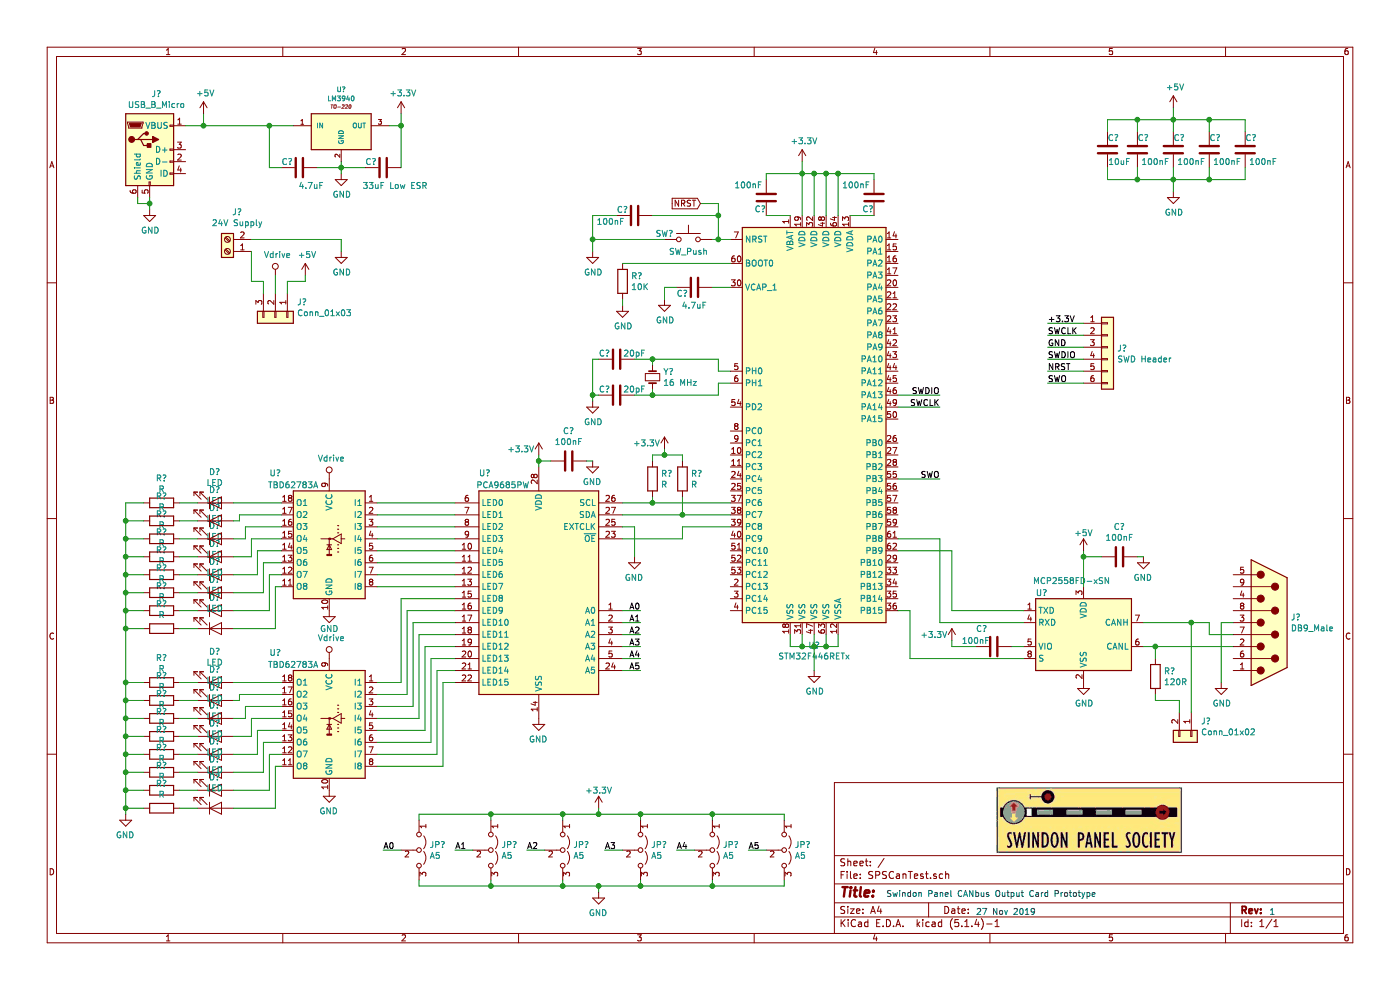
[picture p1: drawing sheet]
EESchema Schematic File Version 4
EELAYER 30 0
EELAYER END
$Descr A4 11693 8268
encoding utf-8
Sheet 1 1
Title ""
Date ""
Rev ""
Comp ""
Comment1 ""
Comment2 ""
Comment3 ""
Comment4 ""
$EndDescr
$Comp
L MCU_ST_STM32F4:STM32F446RETx U?
U 1 1
P 6800 3500
F 0 "U?" H 6800 1611 50  0000 C CNN
F 1 "STM32F446RETx" H 6800 1520 50  0000 C CNN
F 2 "Package_QFP:LQFP-64_10x10mm_P0.5mm" H 6200 1800 50  0001 R CNN
F 3 "http://www.st.com/st-web-ui/static/active/en/resource/technical/document/datasheet/DM00141306.pdf" H 6800 3500 50  0001 C CNN
	1    6800 3500
	1    0    0    -1  
$EndComp
$Comp
L power:GND #PWR?
U 1 1
P 4500 6000
F 0 "#PWR?" H 4500 5750 50  0001 C CNN
F 1 "GND" H 4505 5827 50  0000 C CNN
F 2 "" H 4500 6000 50  0001 C CNN
F 3 "" H 4500 6000 50  0001 C CNN
	1    4500 6000
	-1   0    0    -1  
$EndComp
$Comp
L power:GND #PWR?
U 1 1
P 6800 5600
F 0 "#PWR?" H 6800 5350 50  0001 C CNN
F 1 "GND" H 6805 5427 50  0000 C CNN
F 2 "" H 6800 5600 50  0001 C CNN
F 3 "" H 6800 5600 50  0001 C CNN
	1    6800 5600
	1    0    0    -1  
$EndComp
Wire Wire Line
	7000 5300 7000 5400
Wire Wire Line
	7000 5400 6900 5400
Wire Wire Line
	6600 5300 6600 5400
Wire Wire Line
	6700 5300 6700 5400
Connection ~ 6700 5400
Wire Wire Line
	6700 5400 6600 5400
Wire Wire Line
	6800 5300 6800 5400
Connection ~ 6800 5400
Wire Wire Line
	6800 5400 6700 5400
Wire Wire Line
	6900 5300 6900 5400
Connection ~ 6900 5400
Wire Wire Line
	6900 5400 6800 5400
Wire Wire Line
	6800 5400 6800 5600
Wire Wire Line
	4500 3900 4500 3850
$Comp
L power:GND #PWR?
U 1 1
P 9050 5700
F 0 "#PWR?" H 9050 5450 50  0001 C CNN
F 1 "GND" H 9055 5527 50  0000 C CNN
F 2 "" H 9050 5700 50  0001 C CNN
F 3 "" H 9050 5700 50  0001 C CNN
	1    9050 5700
	1    0    0    -1  
$EndComp
$Comp
L Device:LED D?
U 1 1
P 1800 4200
F 0 "D?" H 1793 3945 50  0000 C CNN
F 1 "LED" H 1793 4036 50  0000 C CNN
F 2 "" H 1800 4200 50  0001 C CNN
F 3 "~" H 1800 4200 50  0001 C CNN
	1    1800 4200
	1    0    0    1   
$EndComp
$Comp
L Driver_LED:PCA9685PW U?
U 1 1
P 4500 4900
F 0 "U?" H 4950 5850 50  0000 C CNN
F 1 "PCA9685PW" H 4800 5750 50  0000 C CNN
F 2 "Package_SO:TSSOP-28_4.4x9.7mm_P0.65mm" H 4525 3925 50  0001 L CNN
F 3 "http://www.nxp.com/documents/data_sheet/PCA9685.pdf" H 4100 5600 50  0001 C CNN
	1    4500 4900
	-1   0    0    -1  
$EndComp
$Comp
L Transistor_Array:TBD62783A U?
U 1 1
P 2750 4500
F 0 "U?" H 3200 5050 50  0000 C CNN
F 1 "TBD62783A" H 3050 4950 50  0000 C CNN
F 2 "" H 2750 3950 50  0001 C CNN
F 3 "http://toshiba.semicon-storage.com/info/docget.jsp?did=30523&prodName=TBD62783APG" H 2450 4900 50  0001 C CNN
	1    2750 4500
	-1   0    0    -1  
$EndComp
$Comp
L Transistor_Array:TBD62783A U?
U 1 1
P 2750 6000
F 0 "U?" H 3200 6550 50  0000 C CNN
F 1 "TBD62783A" H 3050 6450 50  0000 C CNN
F 2 "" H 2750 5450 50  0001 C CNN
F 3 "http://toshiba.semicon-storage.com/info/docget.jsp?did=30523&prodName=TBD62783APG" H 2450 6400 50  0001 C CNN
	1    2750 6000
	-1   0    0    -1  
$EndComp
Wire Wire Line
	3800 4200 3150 4200
Wire Wire Line
	3150 4300 3800 4300
Wire Wire Line
	3800 4400 3150 4400
Wire Wire Line
	3150 4500 3800 4500
Wire Wire Line
	3800 4600 3150 4600
Wire Wire Line
	3800 4700 3150 4700
Wire Wire Line
	3150 4800 3800 4800
Wire Wire Line
	3800 4900 3150 4900
Wire Wire Line
	3800 5700 3700 5700
Wire Wire Line
	3700 5700 3700 6400
Wire Wire Line
	3700 6400 3150 6400
Wire Wire Line
	3150 6300 3650 6300
Wire Wire Line
	3650 6300 3650 5600
Wire Wire Line
	3650 5600 3800 5600
Wire Wire Line
	3800 5500 3600 5500
Wire Wire Line
	3600 5500 3600 6200
Wire Wire Line
	3600 6200 3150 6200
Wire Wire Line
	3150 6100 3550 6100
Wire Wire Line
	3550 6100 3550 5400
Wire Wire Line
	3550 5400 3800 5400
Wire Wire Line
	3800 5300 3500 5300
Wire Wire Line
	3500 5300 3500 6000
Wire Wire Line
	3500 6000 3150 6000
Wire Wire Line
	3150 5900 3450 5900
Wire Wire Line
	3450 5900 3450 5200
Wire Wire Line
	3450 5200 3800 5200
Wire Wire Line
	3800 5100 3400 5100
Wire Wire Line
	3400 5100 3400 5800
Wire Wire Line
	3400 5800 3150 5800
Wire Wire Line
	3150 5700 3350 5700
Wire Wire Line
	3350 5700 3350 5000
Wire Wire Line
	3350 5000 3800 5000
$Comp
L Device:R R?
U 1 1
P 1350 4200
F 0 "R?" V 1143 4200 50  0000 C CNN
F 1 "R" V 1234 4200 50  0000 C CNN
F 2 "" V 1280 4200 50  0001 C CNN
F 3 "~" H 1350 4200 50  0001 C CNN
	1    1350 4200
	0    -1   1    0   
$EndComp
Wire Wire Line
	1650 4200 1500 4200
$Comp
L Device:LED D?
U 1 1
P 1800 4350
F 0 "D?" H 1793 4095 50  0000 C CNN
F 1 "LED" H 1793 4186 50  0000 C CNN
F 2 "" H 1800 4350 50  0001 C CNN
F 3 "~" H 1800 4350 50  0001 C CNN
	1    1800 4350
	1    0    0    1   
$EndComp
$Comp
L Device:R R?
U 1 1
P 1350 4350
F 0 "R?" V 1143 4350 50  0000 C CNN
F 1 "R" V 1234 4350 50  0000 C CNN
F 2 "" V 1280 4350 50  0001 C CNN
F 3 "~" H 1350 4350 50  0001 C CNN
	1    1350 4350
	0    -1   1    0   
$EndComp
Wire Wire Line
	1650 4350 1500 4350
$Comp
L Device:LED D?
U 1 1
P 1800 4500
F 0 "D?" H 1793 4245 50  0000 C CNN
F 1 "LED" H 1793 4336 50  0000 C CNN
F 2 "" H 1800 4500 50  0001 C CNN
F 3 "~" H 1800 4500 50  0001 C CNN
	1    1800 4500
	1    0    0    1   
$EndComp
$Comp
L Device:R R?
U 1 1
P 1350 4500
F 0 "R?" V 1143 4500 50  0000 C CNN
F 1 "R" V 1234 4500 50  0000 C CNN
F 2 "" V 1280 4500 50  0001 C CNN
F 3 "~" H 1350 4500 50  0001 C CNN
	1    1350 4500
	0    -1   1    0   
$EndComp
Wire Wire Line
	1650 4500 1500 4500
$Comp
L Device:LED D?
U 1 1
P 1800 4650
F 0 "D?" H 1793 4395 50  0000 C CNN
F 1 "LED" H 1793 4486 50  0000 C CNN
F 2 "" H 1800 4650 50  0001 C CNN
F 3 "~" H 1800 4650 50  0001 C CNN
	1    1800 4650
	1    0    0    1   
$EndComp
$Comp
L Device:R R?
U 1 1
P 1350 4650
F 0 "R?" V 1143 4650 50  0000 C CNN
F 1 "R" V 1234 4650 50  0000 C CNN
F 2 "" V 1280 4650 50  0001 C CNN
F 3 "~" H 1350 4650 50  0001 C CNN
	1    1350 4650
	0    -1   1    0   
$EndComp
Wire Wire Line
	1650 4650 1500 4650
Wire Wire Line
	2350 4200 1950 4200
Wire Wire Line
	1950 4350 2000 4350
Wire Wire Line
	2000 4350 2000 4300
Wire Wire Line
	2000 4300 2350 4300
Wire Wire Line
	2350 4400 2050 4400
Wire Wire Line
	2050 4400 2050 4500
Wire Wire Line
	2050 4500 1950 4500
Wire Wire Line
	1950 4650 2100 4650
Wire Wire Line
	2100 4650 2100 4500
Wire Wire Line
	2100 4500 2350 4500
$Comp
L Device:LED D?
U 1 1
P 1800 4800
F 0 "D?" H 1793 4545 50  0000 C CNN
F 1 "LED" H 1793 4636 50  0000 C CNN
F 2 "" H 1800 4800 50  0001 C CNN
F 3 "~" H 1800 4800 50  0001 C CNN
	1    1800 4800
	1    0    0    1   
$EndComp
$Comp
L Device:R R?
U 1 1
P 1350 4800
F 0 "R?" V 1143 4800 50  0000 C CNN
F 1 "R" V 1234 4800 50  0000 C CNN
F 2 "" V 1280 4800 50  0001 C CNN
F 3 "~" H 1350 4800 50  0001 C CNN
	1    1350 4800
	0    -1   1    0   
$EndComp
Wire Wire Line
	1650 4800 1500 4800
Wire Wire Line
	1950 4800 2150 4800
Wire Wire Line
	2150 4800 2150 4600
Wire Wire Line
	2150 4600 2350 4600
Wire Wire Line
	2350 4700 2200 4700
Wire Wire Line
	2200 4700 2200 4950
Wire Wire Line
	2200 4950 1950 4950
Wire Wire Line
	1650 4950 1500 4950
$Comp
L Device:R R?
U 1 1
P 1350 4950
F 0 "R?" V 1143 4950 50  0000 C CNN
F 1 "R" V 1234 4950 50  0000 C CNN
F 2 "" V 1280 4950 50  0001 C CNN
F 3 "~" H 1350 4950 50  0001 C CNN
	1    1350 4950
	0    -1   1    0   
$EndComp
$Comp
L Device:LED D?
U 1 1
P 1800 4950
F 0 "D?" H 1793 4695 50  0000 C CNN
F 1 "LED" H 1793 4786 50  0000 C CNN
F 2 "" H 1800 4950 50  0001 C CNN
F 3 "~" H 1800 4950 50  0001 C CNN
	1    1800 4950
	1    0    0    1   
$EndComp
Wire Wire Line
	1650 5100 1500 5100
$Comp
L Device:R R?
U 1 1
P 1350 5100
F 0 "R?" V 1143 5100 50  0000 C CNN
F 1 "R" V 1234 5100 50  0000 C CNN
F 2 "" V 1280 5100 50  0001 C CNN
F 3 "~" H 1350 5100 50  0001 C CNN
	1    1350 5100
	0    -1   1    0   
$EndComp
$Comp
L Device:LED D?
U 1 1
P 1800 5100
F 0 "D?" H 1793 4845 50  0000 C CNN
F 1 "LED" H 1793 4936 50  0000 C CNN
F 2 "" H 1800 5100 50  0001 C CNN
F 3 "~" H 1800 5100 50  0001 C CNN
	1    1800 5100
	1    0    0    1   
$EndComp
Wire Wire Line
	1650 5250 1500 5250
$Comp
L Device:R R?
U 1 1
P 1350 5250
F 0 "R?" V 1143 5250 50  0000 C CNN
F 1 "R" V 1234 5250 50  0000 C CNN
F 2 "" V 1280 5250 50  0001 C CNN
F 3 "~" H 1350 5250 50  0001 C CNN
	1    1350 5250
	0    -1   1    0   
$EndComp
$Comp
L Device:LED D?
U 1 1
P 1800 5250
F 0 "D?" H 1793 4995 50  0000 C CNN
F 1 "LED" H 1793 5086 50  0000 C CNN
F 2 "" H 1800 5250 50  0001 C CNN
F 3 "~" H 1800 5250 50  0001 C CNN
	1    1800 5250
	1    0    0    1   
$EndComp
Wire Wire Line
	1950 5100 2250 5100
Wire Wire Line
	2250 5100 2250 4800
Wire Wire Line
	2250 4800 2350 4800
Wire Wire Line
	2350 4900 2300 4900
Wire Wire Line
	2300 4900 2300 5250
Wire Wire Line
	2300 5250 1950 5250
Wire Wire Line
	1200 4200 1050 4200
Wire Wire Line
	1050 4200 1050 4350
Wire Wire Line
	1050 5250 1200 5250
Wire Wire Line
	1200 5100 1050 5100
Connection ~ 1050 5100
Wire Wire Line
	1050 5100 1050 5250
Wire Wire Line
	1200 4950 1050 4950
Connection ~ 1050 4950
Wire Wire Line
	1050 4950 1050 5100
Wire Wire Line
	1200 4800 1050 4800
Connection ~ 1050 4800
Wire Wire Line
	1050 4800 1050 4950
Wire Wire Line
	1200 4650 1050 4650
Connection ~ 1050 4650
Wire Wire Line
	1050 4650 1050 4800
Wire Wire Line
	1200 4500 1050 4500
Connection ~ 1050 4500
Wire Wire Line
	1050 4500 1050 4650
Wire Wire Line
	1200 4350 1050 4350
Connection ~ 1050 4350
Wire Wire Line
	1050 4350 1050 4500
$Comp
L Device:LED D?
U 1 1
P 1800 5700
F 0 "D?" H 1793 5445 50  0000 C CNN
F 1 "LED" H 1793 5536 50  0000 C CNN
F 2 "" H 1800 5700 50  0001 C CNN
F 3 "~" H 1800 5700 50  0001 C CNN
	1    1800 5700
	1    0    0    1   
$EndComp
$Comp
L Device:R R?
U 1 1
P 1350 5700
F 0 "R?" V 1143 5700 50  0000 C CNN
F 1 "R" V 1234 5700 50  0000 C CNN
F 2 "" V 1280 5700 50  0001 C CNN
F 3 "~" H 1350 5700 50  0001 C CNN
	1    1350 5700
	0    -1   1    0   
$EndComp
Wire Wire Line
	1650 5700 1500 5700
$Comp
L Device:LED D?
U 1 1
P 1800 5850
F 0 "D?" H 1793 5595 50  0000 C CNN
F 1 "LED" H 1793 5686 50  0000 C CNN
F 2 "" H 1800 5850 50  0001 C CNN
F 3 "~" H 1800 5850 50  0001 C CNN
	1    1800 5850
	1    0    0    1   
$EndComp
$Comp
L Device:R R?
U 1 1
P 1350 5850
F 0 "R?" V 1143 5850 50  0000 C CNN
F 1 "R" V 1234 5850 50  0000 C CNN
F 2 "" V 1280 5850 50  0001 C CNN
F 3 "~" H 1350 5850 50  0001 C CNN
	1    1350 5850
	0    -1   1    0   
$EndComp
Wire Wire Line
	1650 5850 1500 5850
$Comp
L Device:LED D?
U 1 1
P 1800 6000
F 0 "D?" H 1793 5745 50  0000 C CNN
F 1 "LED" H 1793 5836 50  0000 C CNN
F 2 "" H 1800 6000 50  0001 C CNN
F 3 "~" H 1800 6000 50  0001 C CNN
	1    1800 6000
	1    0    0    1   
$EndComp
$Comp
L Device:R R?
U 1 1
P 1350 6000
F 0 "R?" V 1143 6000 50  0000 C CNN
F 1 "R" V 1234 6000 50  0000 C CNN
F 2 "" V 1280 6000 50  0001 C CNN
F 3 "~" H 1350 6000 50  0001 C CNN
	1    1350 6000
	0    -1   1    0   
$EndComp
Wire Wire Line
	1650 6000 1500 6000
$Comp
L Device:LED D?
U 1 1
P 1800 6150
F 0 "D?" H 1793 5895 50  0000 C CNN
F 1 "LED" H 1793 5986 50  0000 C CNN
F 2 "" H 1800 6150 50  0001 C CNN
F 3 "~" H 1800 6150 50  0001 C CNN
	1    1800 6150
	1    0    0    1   
$EndComp
$Comp
L Device:R R?
U 1 1
P 1350 6150
F 0 "R?" V 1143 6150 50  0000 C CNN
F 1 "R" V 1234 6150 50  0000 C CNN
F 2 "" V 1280 6150 50  0001 C CNN
F 3 "~" H 1350 6150 50  0001 C CNN
	1    1350 6150
	0    -1   1    0   
$EndComp
Wire Wire Line
	1650 6150 1500 6150
$Comp
L Device:LED D?
U 1 1
P 1800 6300
F 0 "D?" H 1793 6045 50  0000 C CNN
F 1 "LED" H 1793 6136 50  0000 C CNN
F 2 "" H 1800 6300 50  0001 C CNN
F 3 "~" H 1800 6300 50  0001 C CNN
	1    1800 6300
	1    0    0    1   
$EndComp
$Comp
L Device:R R?
U 1 1
P 1350 6300
F 0 "R?" V 1143 6300 50  0000 C CNN
F 1 "R" V 1234 6300 50  0000 C CNN
F 2 "" V 1280 6300 50  0001 C CNN
F 3 "~" H 1350 6300 50  0001 C CNN
	1    1350 6300
	0    -1   1    0   
$EndComp
Wire Wire Line
	1650 6300 1500 6300
Wire Wire Line
	1650 6450 1500 6450
$Comp
L Device:R R?
U 1 1
P 1350 6450
F 0 "R?" V 1143 6450 50  0000 C CNN
F 1 "R" V 1234 6450 50  0000 C CNN
F 2 "" V 1280 6450 50  0001 C CNN
F 3 "~" H 1350 6450 50  0001 C CNN
	1    1350 6450
	0    -1   1    0   
$EndComp
$Comp
L Device:LED D?
U 1 1
P 1800 6450
F 0 "D?" H 1793 6195 50  0000 C CNN
F 1 "LED" H 1793 6286 50  0000 C CNN
F 2 "" H 1800 6450 50  0001 C CNN
F 3 "~" H 1800 6450 50  0001 C CNN
	1    1800 6450
	1    0    0    1   
$EndComp
Wire Wire Line
	1650 6600 1500 6600
$Comp
L Device:R R?
U 1 1
P 1350 6600
F 0 "R?" V 1143 6600 50  0000 C CNN
F 1 "R" V 1234 6600 50  0000 C CNN
F 2 "" V 1280 6600 50  0001 C CNN
F 3 "~" H 1350 6600 50  0001 C CNN
	1    1350 6600
	0    -1   1    0   
$EndComp
$Comp
L Device:LED D?
U 1 1
P 1800 6600
F 0 "D?" H 1793 6345 50  0000 C CNN
F 1 "LED" H 1793 6436 50  0000 C CNN
F 2 "" H 1800 6600 50  0001 C CNN
F 3 "~" H 1800 6600 50  0001 C CNN
	1    1800 6600
	1    0    0    1   
$EndComp
Wire Wire Line
	1650 6750 1500 6750
$Comp
L Device:R R?
U 1 1
P 1350 6750
F 0 "R?" V 1143 6750 50  0000 C CNN
F 1 "R" V 1234 6750 50  0000 C CNN
F 2 "" V 1280 6750 50  0001 C CNN
F 3 "~" H 1350 6750 50  0001 C CNN
	1    1350 6750
	0    -1   1    0   
$EndComp
$Comp
L Device:LED D?
U 1 1
P 1800 6750
F 0 "D?" H 1793 6495 50  0000 C CNN
F 1 "LED" H 1793 6586 50  0000 C CNN
F 2 "" H 1800 6750 50  0001 C CNN
F 3 "~" H 1800 6750 50  0001 C CNN
	1    1800 6750
	1    0    0    1   
$EndComp
Wire Wire Line
	1200 5700 1050 5700
Wire Wire Line
	1050 5700 1050 5850
Wire Wire Line
	1050 6750 1200 6750
Wire Wire Line
	1200 6600 1050 6600
Connection ~ 1050 6600
Wire Wire Line
	1050 6600 1050 6750
Wire Wire Line
	1200 6450 1050 6450
Connection ~ 1050 6450
Wire Wire Line
	1050 6450 1050 6600
Wire Wire Line
	1200 6300 1050 6300
Connection ~ 1050 6300
Wire Wire Line
	1050 6300 1050 6450
Wire Wire Line
	1200 6150 1050 6150
Connection ~ 1050 6150
Wire Wire Line
	1050 6150 1050 6300
Wire Wire Line
	1200 6000 1050 6000
Connection ~ 1050 6000
Wire Wire Line
	1050 6000 1050 6150
Wire Wire Line
	1200 5850 1050 5850
Connection ~ 1050 5850
Wire Wire Line
	1050 5850 1050 6000
Wire Wire Line
	2350 5700 1950 5700
Wire Wire Line
	1950 5850 2000 5850
Wire Wire Line
	2000 5850 2000 5800
Wire Wire Line
	2000 5800 2350 5800
Wire Wire Line
	2350 5900 2050 5900
Wire Wire Line
	2050 5900 2050 6000
Wire Wire Line
	2050 6000 1950 6000
Wire Wire Line
	1950 6150 2100 6150
Wire Wire Line
	2100 6150 2100 6000
Wire Wire Line
	2100 6000 2350 6000
Wire Wire Line
	1950 6300 2150 6300
Wire Wire Line
	2150 6300 2150 6100
Wire Wire Line
	2150 6100 2350 6100
Wire Wire Line
	2350 6200 2200 6200
Wire Wire Line
	2200 6200 2200 6450
Wire Wire Line
	2200 6450 1950 6450
Wire Wire Line
	1950 6600 2250 6600
Wire Wire Line
	2300 6750 1950 6750
Wire Wire Line
	2250 6600 2250 6300
Wire Wire Line
	2250 6300 2350 6300
Wire Wire Line
	2350 6400 2300 6400
Wire Wire Line
	2300 6400 2300 6750
Wire Wire Line
	1050 5250 1050 5700
Connection ~ 1050 5250
Connection ~ 1050 5700
$Comp
L power:GND #PWR?
U 1 1
P 1050 6800
F 0 "#PWR?" H 1050 6550 50  0001 C CNN
F 1 "GND" H 1055 6627 50  0000 C CNN
F 2 "" H 1050 6800 50  0001 C CNN
F 3 "" H 1050 6800 50  0001 C CNN
	1    1050 6800
	-1   0    0    -1  
$EndComp
Wire Wire Line
	1050 6800 1050 6750
Connection ~ 1050 6750
$Comp
L Connector:DB9_Male J?
U 1 1
P 10600 5200
F 0 "J?" H 10780 5246 50  0000 L CNN
F 1 "DB9_Male" H 10780 5155 50  0000 L CNN
F 2 "" H 10600 5200 50  0001 C CNN
F 3 " ~" H 10600 5200 50  0001 C CNN
	1    10600 5200
	1    0    0    -1  
$EndComp
Wire Wire Line
	10300 5300 10100 5300
Wire Wire Line
	10100 5300 10100 5200
$Comp
L power:GND #PWR?
U 1 1
P 2750 6600
F 0 "#PWR?" H 2750 6350 50  0001 C CNN
F 1 "GND" H 2755 6427 50  0000 C CNN
F 2 "" H 2750 6600 50  0001 C CNN
F 3 "" H 2750 6600 50  0001 C CNN
	1    2750 6600
	-1   0    0    -1  
$EndComp
$Comp
L power:GND #PWR?
U 1 1
P 2750 5100
F 0 "#PWR?" H 2750 4850 50  0001 C CNN
F 1 "GND" H 2750 4950 50  0000 C CNN
F 2 "" H 2750 5100 50  0001 C CNN
F 3 "" H 2750 5100 50  0001 C CNN
	1    2750 5100
	-1   0    0    -1  
$EndComp
$Comp
L power:GND #PWR?
U 1 1
P 10200 5700
F 0 "#PWR?" H 10200 5450 50  0001 C CNN
F 1 "GND" H 10205 5527 50  0000 C CNN
F 2 "" H 10200 5700 50  0001 C CNN
F 3 "" H 10200 5700 50  0001 C CNN
	1    10200 5700
	1    0    0    -1  
$EndComp
Wire Wire Line
	10200 5700 10200 5200
Wire Wire Line
	10200 5200 10300 5200
Wire Wire Line
	7950 5100 8550 5100
Wire Wire Line
	8550 5200 7850 5200
Wire Wire Line
	7850 5200 7850 4500
Wire Wire Line
	7950 4600 7950 5100
Wire Wire Line
	7850 4500 7500 4500
$Comp
L power:Vdrive #PWR?
U 1 1
P 2750 4000
F 0 "#PWR?" H 2550 3850 50  0001 C CNN
F 1 "Vdrive" H 2767 4173 50  0000 C CNN
F 2 "" H 2750 4000 50  0001 C CNN
F 3 "" H 2750 4000 50  0001 C CNN
	1    2750 4000
	1    0    0    -1  
$EndComp
$Comp
L power:Vdrive #PWR?
U 1 1
P 2750 5500
F 0 "#PWR?" H 2550 5350 50  0001 C CNN
F 1 "Vdrive" H 2767 5673 50  0000 C CNN
F 2 "" H 2750 5500 50  0001 C CNN
F 3 "" H 2750 5500 50  0001 C CNN
	1    2750 5500
	1    0    0    -1  
$EndComp
$Comp
L Device:C C?
U 1 1
P 4750 3850
F 0 "C?" V 4498 3850 50  0000 C CNN
F 1 "100nF" V 4589 3850 50  0000 C CNN
F 2 "" H 4788 3700 50  0001 C CNN
F 3 "~" H 4750 3850 50  0001 C CNN
	1    4750 3850
	0    -1   1    0   
$EndComp
Connection ~ 4500 3850
Wire Wire Line
	4500 3850 4500 3800
Wire Wire Line
	4600 3850 4500 3850
$Comp
L power:GND #PWR?
U 1 1
P 4950 3850
F 0 "#PWR?" H 4950 3600 50  0001 C CNN
F 1 "GND" H 4955 3677 50  0000 C CNN
F 2 "" H 4950 3850 50  0001 C CNN
F 3 "" H 4950 3850 50  0001 C CNN
	1    4950 3850
	-1   0    0    -1  
$EndComp
Wire Wire Line
	4950 3850 4900 3850
Wire Wire Line
	9550 4650 9500 4650
$Comp
L Device:R R?
U 1 1
P 5450 4000
F 0 "R?" H 5520 4046 50  0000 L CNN
F 1 "R" H 5520 3955 50  0000 L CNN
F 2 "" V 5380 4000 50  0001 C CNN
F 3 "~" H 5450 4000 50  0001 C CNN
	1    5450 4000
	1    0    0    -1  
$EndComp
Wire Wire Line
	5200 4200 5450 4200
Wire Wire Line
	5200 4300 5700 4300
$Comp
L Device:R R?
U 1 1
P 5700 4000
F 0 "R?" H 5770 4046 50  0000 L CNN
F 1 "R" H 5770 3955 50  0000 L CNN
F 2 "" V 5630 4000 50  0001 C CNN
F 3 "~" H 5700 4000 50  0001 C CNN
	1    5700 4000
	1    0    0    -1  
$EndComp
Wire Wire Line
	5700 4150 5700 4300
Connection ~ 5700 4300
Wire Wire Line
	5700 4300 6100 4300
Wire Wire Line
	5450 4150 5450 4200
Connection ~ 5450 4200
Wire Wire Line
	5450 4200 6100 4200
Wire Wire Line
	5450 3850 5450 3800
Wire Wire Line
	5450 3800 5550 3800
Wire Wire Line
	5700 3800 5700 3850
Wire Wire Line
	5550 3750 5550 3800
Connection ~ 5550 3800
Wire Wire Line
	5550 3800 5700 3800
$Comp
L Device:Crystal_Small Y?
U 1 1
P 5450 3150
F 0 "Y?" V 5404 3238 50  0000 L CNN
F 1 "16 MHz" V 5495 3238 50  0000 L CNN
F 2 "" H 5450 3150 50  0001 C CNN
F 3 "~" H 5450 3150 50  0001 C CNN
	1    5450 3150
	0    1    1    0   
$EndComp
Wire Wire Line
	6100 3200 6000 3200
Wire Wire Line
	6000 3200 6000 3300
Wire Wire Line
	6100 3100 6000 3100
Wire Wire Line
	6000 3100 6000 3000
Wire Wire Line
	5450 3000 5450 3050
Wire Wire Line
	5450 3250 5450 3300
$Comp
L Device:C C?
U 1 1
P 5150 3300
F 0 "C?" V 5100 3400 50  0000 C CNN
F 1 "20pF" V 5100 3150 50  0000 C CNN
F 2 "" H 5188 3150 50  0001 C CNN
F 3 "~" H 5150 3300 50  0001 C CNN
	1    5150 3300
	0    -1   1    0   
$EndComp
$Comp
L Device:C C?
U 1 1
P 5150 3000
F 0 "C?" V 5100 3100 50  0000 C CNN
F 1 "20pF" V 5100 2850 50  0000 C CNN
F 2 "" H 5188 2850 50  0001 C CNN
F 3 "~" H 5150 3000 50  0001 C CNN
	1    5150 3000
	0    -1   1    0   
$EndComp
Wire Wire Line
	5300 3000 5450 3000
Connection ~ 5450 3000
Wire Wire Line
	5450 3300 5300 3300
Connection ~ 5450 3300
Wire Wire Line
	5000 3300 4950 3300
Wire Wire Line
	4950 3300 4950 3000
Wire Wire Line
	4950 3000 5000 3000
$Comp
L power:GND #PWR?
U 1 1
P 4950 3350
F 0 "#PWR?" H 4950 3100 50  0001 C CNN
F 1 "GND" H 4955 3177 50  0000 C CNN
F 2 "" H 4950 3350 50  0001 C CNN
F 3 "" H 4950 3350 50  0001 C CNN
	1    4950 3350
	1    0    0    -1  
$EndComp
Wire Wire Line
	4950 3350 4950 3300
Connection ~ 4950 3300
$Comp
L Device:C C?
U 1 1
P 5800 2400
F 0 "C?" V 5850 2500 50  0000 C CNN
F 1 "4.7uF" V 5950 2400 50  0000 C CNN
F 2 "" H 5838 2250 50  0001 C CNN
F 3 "~" H 5800 2400 50  0001 C CNN
	1    5800 2400
	0    -1   1    0   
$EndComp
$Comp
L power:GND #PWR?
U 1 1
P 5550 2500
F 0 "#PWR?" H 5550 2250 50  0001 C CNN
F 1 "GND" H 5555 2327 50  0000 C CNN
F 2 "" H 5550 2500 50  0001 C CNN
F 3 "" H 5550 2500 50  0001 C CNN
	1    5550 2500
	1    0    0    -1  
$EndComp
Wire Wire Line
	5550 2500 5550 2400
Wire Wire Line
	5550 2400 5650 2400
Wire Wire Line
	5950 2400 6100 2400
Text Notes 7400 7500 0    50   ~ 0
Swindon Panel CANbus Output Card Prototype
Text Notes 8150 7650 0    50   ~ 0
27 Nov 2019
Text Notes 10600 7650 0    50   ~ 0
1
$Comp
L Device:C C?
U 1 1
P 9250 1250
F 0 "C?" H 9200 1350 50  0000 C CNN
F 1 "10uF" H 9150 1150 50  0000 C CNN
F 2 "" H 9288 1100 50  0001 C CNN
F 3 "~" H 9250 1250 50  0001 C CNN
	1    9250 1250
	-1   0    0    -1  
$EndComp
$Comp
L Device:C C?
U 1 1
P 9500 1250
F 0 "C?" H 9450 1350 50  0000 C CNN
F 1 "100nF" H 9350 1150 50  0000 C CNN
F 2 "" H 9538 1100 50  0001 C CNN
F 3 "~" H 9500 1250 50  0001 C CNN
	1    9500 1250
	-1   0    0    -1  
$EndComp
$Comp
L Device:C C?
U 1 1
P 9800 1250
F 0 "C?" H 9750 1350 50  0000 C CNN
F 1 "100nF" H 9650 1150 50  0000 C CNN
F 2 "" H 9838 1100 50  0001 C CNN
F 3 "~" H 9800 1250 50  0001 C CNN
	1    9800 1250
	-1   0    0    -1  
$EndComp
$Comp
L Device:C C?
U 1 1
P 10100 1250
F 0 "C?" H 10050 1350 50  0000 C CNN
F 1 "100nF" H 9950 1150 50  0000 C CNN
F 2 "" H 10138 1100 50  0001 C CNN
F 3 "~" H 10100 1250 50  0001 C CNN
	1    10100 1250
	-1   0    0    -1  
$EndComp
$Comp
L Device:C C?
U 1 1
P 10400 1250
F 0 "C?" H 10350 1350 50  0000 C CNN
F 1 "100nF" H 10250 1150 50  0000 C CNN
F 2 "" H 10438 1100 50  0001 C CNN
F 3 "~" H 10400 1250 50  0001 C CNN
	1    10400 1250
	-1   0    0    -1  
$EndComp
Wire Wire Line
	9250 1100 9250 1000
Wire Wire Line
	9250 1000 9500 1000
Wire Wire Line
	9500 1000 9500 1100
Wire Wire Line
	9500 1000 9800 1000
Wire Wire Line
	9800 1000 9800 1100
Connection ~ 9500 1000
Wire Wire Line
	9800 1000 10100 1000
Wire Wire Line
	10100 1000 10100 1100
Connection ~ 9800 1000
Wire Wire Line
	10100 1000 10400 1000
Wire Wire Line
	10400 1000 10400 1100
Connection ~ 10100 1000
Wire Wire Line
	10400 1400 10400 1500
Wire Wire Line
	10400 1500 10100 1500
Wire Wire Line
	10100 1500 10100 1400
Wire Wire Line
	10100 1500 9800 1500
Wire Wire Line
	9800 1500 9800 1400
Connection ~ 10100 1500
Wire Wire Line
	9800 1500 9500 1500
Wire Wire Line
	9500 1500 9500 1400
Connection ~ 9800 1500
Wire Wire Line
	9500 1500 9250 1500
Wire Wire Line
	9250 1500 9250 1400
Connection ~ 9500 1500
$Comp
L power:GND #PWR?
U 1 1
P 9800 1600
F 0 "#PWR?" H 9800 1350 50  0001 C CNN
F 1 "GND" H 9805 1427 50  0000 C CNN
F 2 "" H 9800 1600 50  0001 C CNN
F 3 "" H 9800 1600 50  0001 C CNN
	1    9800 1600
	1    0    0    -1  
$EndComp
Wire Wire Line
	9800 1600 9800 1500
Wire Wire Line
	9800 900  9800 1000
$Comp
L Device:C C?
U 1 1
P 6400 1650
F 0 "C?" H 6350 1750 50  0000 C CNN
F 1 "100nF" H 6250 1550 50  0000 C CNN
F 2 "" H 6438 1500 50  0001 C CNN
F 3 "~" H 6400 1650 50  0001 C CNN
	1    6400 1650
	1    0    0    1   
$EndComp
Wire Wire Line
	6400 1800 6600 1800
Wire Wire Line
	6400 1500 6400 1450
$Comp
L Device:C C?
U 1 1
P 7300 1650
F 0 "C?" H 7250 1750 50  0000 C CNN
F 1 "100nF" H 7150 1550 50  0000 C CNN
F 2 "" H 7338 1500 50  0001 C CNN
F 3 "~" H 7300 1650 50  0001 C CNN
	1    7300 1650
	1    0    0    1   
$EndComp
Wire Wire Line
	7100 1800 7300 1800
Wire Wire Line
	7300 1500 7300 1450
Wire Wire Line
	7300 1450 7000 1450
$Comp
L Device:C C?
U 1 1
P 5300 1800
F 0 "C?" V 5250 1900 50  0000 C CNN
F 1 "100nF" V 5350 2000 50  0000 C CNN
F 2 "" H 5338 1650 50  0001 C CNN
F 3 "~" H 5300 1800 50  0001 C CNN
	1    5300 1800
	0    -1   1    0   
$EndComp
$Comp
L Switch:SW_Push SW?
U 1 1
P 5750 2000
F 0 "SW?" H 5550 2050 50  0000 C CNN
F 1 "SW_Push" H 5750 1900 50  0000 C CNN
F 2 "" H 5750 2200 50  0001 C CNN
F 3 "~" H 5750 2200 50  0001 C CNN
	1    5750 2000
	1    0    0    -1  
$EndComp
Wire Wire Line
	5950 2000 6000 2000
Wire Wire Line
	6000 2000 6000 1800
Connection ~ 6000 2000
Wire Wire Line
	6000 2000 6100 2000
$Comp
L power:GND #PWR?
U 1 1
P 4950 2100
F 0 "#PWR?" H 4950 1850 50  0001 C CNN
F 1 "GND" H 4955 1927 50  0000 C CNN
F 2 "" H 4950 2100 50  0001 C CNN
F 3 "" H 4950 2100 50  0001 C CNN
	1    4950 2100
	1    0    0    -1  
$EndComp
Wire Wire Line
	6700 1450 6800 1450
Wire Wire Line
	6800 1450 6900 1450
Connection ~ 6800 1450
Wire Wire Line
	6900 1450 7000 1450
Connection ~ 6900 1450
Wire Wire Line
	6700 1350 6700 1450
Connection ~ 6700 1450
Connection ~ 7000 1450
Wire Wire Line
	7000 1450 7000 1800
Wire Wire Line
	6400 1450 6700 1450
Wire Wire Line
	6700 1450 6700 1800
Wire Wire Line
	6800 1450 6800 1800
Wire Wire Line
	6900 1450 6900 1800
$Comp
L Device:R R?
U 1 1
P 5200 2350
F 0 "R?" H 5270 2396 50  0000 L CNN
F 1 "10K" H 5270 2305 50  0000 L CNN
F 2 "" V 5130 2350 50  0001 C CNN
F 3 "~" H 5200 2350 50  0001 C CNN
	1    5200 2350
	1    0    0    -1  
$EndComp
$Comp
L power:GND #PWR?
U 1 1
P 5200 2550
F 0 "#PWR?" H 5200 2300 50  0001 C CNN
F 1 "GND" H 5205 2377 50  0000 C CNN
F 2 "" H 5200 2550 50  0001 C CNN
F 3 "" H 5200 2550 50  0001 C CNN
	1    5200 2550
	1    0    0    -1  
$EndComp
Wire Wire Line
	5200 2550 5200 2500
Wire Wire Line
	5200 2200 6100 2200
Wire Wire Line
	5450 3000 6000 3000
Wire Wire Line
	5450 3300 6000 3300
$Comp
L Connector:USB_B_Micro J?
U 1 1
P 1250 1250
F 0 "J?" H 1307 1717 50  0000 C CNN
F 1 "USB_B_Micro" H 1307 1626 50  0000 C CNN
F 2 "" H 1400 1200 50  0001 C CNN
F 3 "~" H 1400 1200 50  0001 C CNN
	1    1250 1250
	1    0    0    -1  
$EndComp
Wire Wire Line
	1550 1050 1700 1050
$Comp
L power:GND #PWR?
U 1 1
P 1250 1750
F 0 "#PWR?" H 1250 1500 50  0001 C CNN
F 1 "GND" H 1255 1577 50  0000 C CNN
F 2 "" H 1250 1750 50  0001 C CNN
F 3 "" H 1250 1750 50  0001 C CNN
	1    1250 1750
	1    0    0    -1  
$EndComp
Wire Wire Line
	1250 1650 1250 1700
$Comp
L power:GND #PWR?
U 1 1
P 2850 1450
F 0 "#PWR?" H 2850 1200 50  0001 C CNN
F 1 "GND" H 2855 1277 50  0000 C CNN
F 2 "" H 2850 1450 50  0001 C CNN
F 3 "" H 2850 1450 50  0001 C CNN
	1    2850 1450
	1    0    0    -1  
$EndComp
Wire Wire Line
	2850 1450 2850 1400
Wire Wire Line
	1150 1650 1150 1700
Wire Wire Line
	1150 1700 1250 1700
Connection ~ 1250 1700
Wire Wire Line
	1250 1700 1250 1750
$Comp
L power:+3.3V #PWR?
U 1 1
P 3350 950
F 0 "#PWR?" H 3350 800 50  0001 C CNN
F 1 "+3.3V" H 3365 1123 50  0000 C CNN
F 2 "" H 3350 950 50  0001 C CNN
F 3 "" H 3350 950 50  0001 C CNN
	1    3350 950 
	1    0    0    -1  
$EndComp
$Comp
L lm3940:LM3940 U?
U 1 1
P 2850 1100
F 0 "U?" H 2850 1454 40  0000 C CNN
F 1 "LM3940" H 2850 1378 40  0000 C CNN
F 2 "TO-220" H 2850 1310 30  0000 C CIN
F 3 "" H 2850 1100 60  0000 C CNN
	1    2850 1100
	1    0    0    -1  
$EndComp
Wire Wire Line
	3250 1050 3350 1050
Wire Wire Line
	3350 1050 3350 950 
$Comp
L power:+3.3V #PWR?
U 1 1
P 6700 1350
F 0 "#PWR?" H 6700 1200 50  0001 C CNN
F 1 "+3.3V" H 6715 1523 50  0000 C CNN
F 2 "" H 6700 1350 50  0001 C CNN
F 3 "" H 6700 1350 50  0001 C CNN
	1    6700 1350
	1    0    0    -1  
$EndComp
$Comp
L Interface_CAN_LIN:MCP2558FD-xSN U?
U 1 1
P 9050 5300
F 0 "U?" H 8700 5650 50  0000 C CNN
F 1 "MCP2558FD-xSN" H 8950 5750 50  0000 C CNN
F 2 "Package_SO:SOIC-8_3.9x4.9mm_P1.27mm" H 9050 4700 50  0001 C CNN
F 3 "https://ww1.microchip.com/downloads/en/DeviceDoc/20005533A.pdf" H 9050 5300 50  0001 C CNN
	1    9050 5300
	1    0    0    -1  
$EndComp
$Comp
L power:+3.3V #PWR?
U 1 1
P 7950 5350
F 0 "#PWR?" H 7950 5200 50  0001 C CNN
F 1 "+3.3V" H 7800 5400 50  0000 C CNN
F 2 "" H 7950 5350 50  0001 C CNN
F 3 "" H 7950 5350 50  0001 C CNN
	1    7950 5350
	1    0    0    -1  
$EndComp
$Comp
L Device:C C?
U 1 1
P 9350 4650
F 0 "C?" V 9098 4650 50  0000 C CNN
F 1 "100nF" V 9189 4650 50  0000 C CNN
F 2 "" H 9388 4500 50  0001 C CNN
F 3 "~" H 9350 4650 50  0001 C CNN
	1    9350 4650
	0    -1   1    0   
$EndComp
$Comp
L power:GND #PWR?
U 1 1
P 9550 4650
F 0 "#PWR?" H 9550 4400 50  0001 C CNN
F 1 "GND" H 9555 4477 50  0000 C CNN
F 2 "" H 9550 4650 50  0001 C CNN
F 3 "" H 9550 4650 50  0001 C CNN
	1    9550 4650
	-1   0    0    -1  
$EndComp
Wire Wire Line
	9050 4600 9050 4650
Wire Wire Line
	9050 4650 9200 4650
Connection ~ 9050 4650
Wire Wire Line
	9050 4650 9050 4900
$Comp
L Device:C C?
U 1 1
P 8300 5400
F 0 "C?" V 8150 5500 50  0000 C CNN
F 1 "100nF" V 8250 5550 50  0000 C CNN
F 2 "" H 8338 5250 50  0001 C CNN
F 3 "~" H 8300 5400 50  0001 C CNN
	1    8300 5400
	0    -1   1    0   
$EndComp
Wire Wire Line
	7500 4600 7950 4600
$Comp
L Device:R R?
U 1 1
P 9650 5650
F 0 "R?" H 9720 5696 50  0000 L CNN
F 1 "120R" H 9720 5605 50  0000 L CNN
F 2 "" V 9580 5650 50  0001 C CNN
F 3 "~" H 9650 5650 50  0001 C CNN
	1    9650 5650
	1    0    0    -1  
$EndComp
Wire Wire Line
	9550 5400 9650 5400
Wire Wire Line
	9650 5500 9650 5400
Connection ~ 9650 5400
Wire Wire Line
	9650 5400 10300 5400
$Comp
L Connector_Generic:Conn_01x02 J?
U 1 1
P 9950 6150
F 0 "J?" V 9822 6230 50  0000 L CNN
F 1 "Conn_01x02" V 9913 6230 50  0000 L CNN
F 2 "" H 9950 6150 50  0001 C CNN
F 3 "~" H 9950 6150 50  0001 C CNN
	1    9950 6150
	0    1    1    0   
$EndComp
Wire Wire Line
	9650 5800 9650 5850
Wire Wire Line
	9850 5850 9850 5950
Wire Wire Line
	9950 5950 9950 5200
Connection ~ 9950 5200
Wire Wire Line
	9950 5200 10100 5200
Wire Wire Line
	9550 5200 9950 5200
Wire Wire Line
	9650 5850 9850 5850
Wire Wire Line
	8550 5400 8450 5400
$Comp
L power:+5V #PWR?
U 1 1
P 1700 950
F 0 "#PWR?" H 1700 800 50  0001 C CNN
F 1 "+5V" H 1715 1123 50  0000 C CNN
F 2 "" H 1700 950 50  0001 C CNN
F 3 "" H 1700 950 50  0001 C CNN
	1    1700 950 
	1    0    0    -1  
$EndComp
Wire Wire Line
	1700 950  1700 1050
Connection ~ 1700 1050
Wire Wire Line
	1700 1050 2250 1050
$Comp
L power:+5V #PWR?
U 1 1
P 9050 4600
F 0 "#PWR?" H 9050 4450 50  0001 C CNN
F 1 "+5V" H 9050 4750 50  0000 C CNN
F 2 "" H 9050 4600 50  0001 C CNN
F 3 "" H 9050 4600 50  0001 C CNN
	1    9050 4600
	1    0    0    -1  
$EndComp
Wire Wire Line
	7950 5350 7950 5400
Wire Wire Line
	7950 5400 8150 5400
Wire Wire Line
	8550 5500 7600 5500
Wire Wire Line
	7600 5500 7600 5100
Wire Wire Line
	7600 5100 7500 5100
$Comp
L power:+3.3V #PWR?
U 1 1
P 5550 3750
F 0 "#PWR?" H 5550 3600 50  0001 C CNN
F 1 "+3.3V" H 5400 3800 50  0000 C CNN
F 2 "" H 5550 3750 50  0001 C CNN
F 3 "" H 5550 3750 50  0001 C CNN
	1    5550 3750
	1    0    0    -1  
$EndComp
$Comp
L power:+3.3V #PWR?
U 1 1
P 4500 3800
F 0 "#PWR?" H 4500 3650 50  0001 C CNN
F 1 "+3.3V" H 4350 3850 50  0000 C CNN
F 2 "" H 4500 3800 50  0001 C CNN
F 3 "" H 4500 3800 50  0001 C CNN
	1    4500 3800
	1    0    0    -1  
$EndComp
$Comp
L Device:C C?
U 1 1
P 3200 1400
F 0 "C?" V 3150 1500 50  0000 C CNN
F 1 "33uF Low ESR" V 3350 1300 50  0000 C CNN
F 2 "" H 3238 1250 50  0001 C CNN
F 3 "~" H 3200 1400 50  0001 C CNN
	1    3200 1400
	0    -1   1    0   
$EndComp
Wire Wire Line
	3350 1400 3350 1050
Connection ~ 3350 1050
Wire Wire Line
	3050 1400 2850 1400
Connection ~ 2850 1400
Wire Wire Line
	2850 1400 2850 1350
$Comp
L Device:C C?
U 1 1
P 2500 1400
F 0 "C?" V 2450 1500 50  0000 C CNN
F 1 "4.7uF" V 2650 1300 50  0000 C CNN
F 2 "" H 2538 1250 50  0001 C CNN
F 3 "~" H 2500 1400 50  0001 C CNN
	1    2500 1400
	0    -1   1    0   
$EndComp
Wire Wire Line
	2650 1400 2850 1400
Wire Wire Line
	2350 1400 2250 1400
Wire Wire Line
	2250 1400 2250 1050
Connection ~ 2250 1050
Wire Wire Line
	2250 1050 2450 1050
$Comp
L Connector:Screw_Terminal_01x02 J?
U 1 1
P 1900 2100
F 0 "J?" H 1818 1775 50  0000 C CNN
F 1 "24V Supply" H 1818 1866 50  0000 C CNN
F 2 "" H 1900 2100 50  0001 C CNN
F 3 "~" H 1900 2100 50  0001 C CNN
	1    1900 2100
	-1   0    0    1   
$EndComp
$Comp
L power:+5V #PWR?
U 1 1
P 2550 2300
F 0 "#PWR?" H 2550 2150 50  0001 C CNN
F 1 "+5V" H 2565 2473 50  0000 C CNN
F 2 "" H 2550 2300 50  0001 C CNN
F 3 "" H 2550 2300 50  0001 C CNN
	1    2550 2300
	1    0    0    -1  
$EndComp
$Comp
L Connector_Generic:Conn_01x03 J?
U 1 1
P 2300 2650
F 0 "J?" V 2172 2830 50  0000 L CNN
F 1 "Conn_01x03" V 2263 2830 50  0000 L CNN
F 2 "" H 2300 2650 50  0001 C CNN
F 3 "~" H 2300 2650 50  0001 C CNN
	1    2300 2650
	0    1    1    0   
$EndComp
$Comp
L power:Vdrive #PWR?
U 1 1
P 2300 2300
F 0 "#PWR?" H 2100 2150 50  0001 C CNN
F 1 "Vdrive" H 2317 2473 50  0000 C CNN
F 2 "" H 2300 2300 50  0001 C CNN
F 3 "" H 2300 2300 50  0001 C CNN
	1    2300 2300
	1    0    0    -1  
$EndComp
Wire Wire Line
	2100 2100 2100 2350
Wire Wire Line
	2100 2350 2200 2350
Wire Wire Line
	2200 2350 2200 2450
Wire Wire Line
	2300 2300 2300 2450
Wire Wire Line
	2550 2300 2550 2350
Wire Wire Line
	2550 2350 2400 2350
Wire Wire Line
	2400 2350 2400 2450
$Comp
L power:GND #PWR?
U 1 1
P 2850 2100
F 0 "#PWR?" H 2850 1850 50  0001 C CNN
F 1 "GND" H 2855 1927 50  0000 C CNN
F 2 "" H 2850 2100 50  0001 C CNN
F 3 "" H 2850 2100 50  0001 C CNN
	1    2850 2100
	1    0    0    -1  
$EndComp
Wire Wire Line
	2100 2000 2850 2000
Wire Wire Line
	2850 2000 2850 2100
Wire Wire Line
	4950 2000 4950 2100
Wire Wire Line
	4950 2000 5550 2000
Wire Wire Line
	5150 1800 4950 1800
Wire Wire Line
	4950 1800 4950 2000
Connection ~ 4950 2000
Wire Wire Line
	5450 1800 6000 1800
Text GLabel 5850 1700 0    50   Input ~ 0
NRST
Wire Wire Line
	5850 1700 6000 1700
Wire Wire Line
	6000 1700 6000 1800
Connection ~ 6000 1800
$Comp
L Connector_Generic:Conn_01x06 J?
U 1 1
P 9250 2900
F 0 "J?" H 9330 2892 50  0000 L CNN
F 1 "SWD Header" H 9330 2801 50  0000 L CNN
F 2 "" H 9250 2900 50  0001 C CNN
F 3 "~" H 9250 2900 50  0001 C CNN
	1    9250 2900
	1    0    0    -1  
$EndComp
Wire Wire Line
	9050 3100 8750 3100
Text Label 8750 3100 0    50   ~ 0
NRST
Text Label 8750 3200 0    50   ~ 0
SWO
Wire Wire Line
	8750 3200 9050 3200
Wire Wire Line
	8750 3000 9050 3000
Wire Wire Line
	9050 2900 8750 2900
Wire Wire Line
	8750 2800 9050 2800
Wire Wire Line
	9050 2700 8750 2700
Text Label 8750 3000 0    50   ~ 0
SWDIO
Text Label 8750 2900 0    50   ~ 0
GND
Text Label 8750 2800 0    50   ~ 0
SWCLK
Text Label 8750 2700 0    50   ~ 0
+3.3V
Wire Wire Line
	7500 3400 7850 3400
Wire Wire Line
	7500 3300 7850 3300
Text Label 7850 3400 2    50   ~ 0
SWCLK
Text Label 7850 3300 2    50   ~ 0
SWDIO
Text Label 7850 4000 2    50   ~ 0
SWO
Wire Wire Line
	7850 4000 7500 4000
Wire Wire Line
	5200 4500 5700 4500
Wire Wire Line
	5700 4500 5700 4400
Wire Wire Line
	5700 4400 6100 4400
$Comp
L Jumper:Jumper_3_Open JP?
U 1 1
P 6550 7100
F 0 "JP?" V 6504 7187 50  0000 L CNN
F 1 "A5" V 6595 7187 50  0000 L CNN
F 2 "" H 6550 7100 50  0001 C CNN
F 3 "~" H 6550 7100 50  0001 C CNN
	1    6550 7100
	0    1    1    0   
$EndComp
$Comp
L Jumper:Jumper_3_Open JP?
U 1 1
P 5950 7100
F 0 "JP?" V 5904 7187 50  0000 L CNN
F 1 "A5" V 5995 7187 50  0000 L CNN
F 2 "" H 5950 7100 50  0001 C CNN
F 3 "~" H 5950 7100 50  0001 C CNN
	1    5950 7100
	0    1    1    0   
$EndComp
$Comp
L Jumper:Jumper_3_Open JP?
U 1 1
P 5350 7100
F 0 "JP?" V 5304 7187 50  0000 L CNN
F 1 "A5" V 5395 7187 50  0000 L CNN
F 2 "" H 5350 7100 50  0001 C CNN
F 3 "~" H 5350 7100 50  0001 C CNN
	1    5350 7100
	0    1    1    0   
$EndComp
$Comp
L Jumper:Jumper_3_Open JP?
U 1 1
P 4700 7100
F 0 "JP?" V 4654 7187 50  0000 L CNN
F 1 "A5" V 4745 7187 50  0000 L CNN
F 2 "" H 4700 7100 50  0001 C CNN
F 3 "~" H 4700 7100 50  0001 C CNN
	1    4700 7100
	0    1    1    0   
$EndComp
$Comp
L Jumper:Jumper_3_Open JP?
U 1 1
P 4100 7100
F 0 "JP?" V 4054 7187 50  0000 L CNN
F 1 "A5" V 4145 7187 50  0000 L CNN
F 2 "" H 4100 7100 50  0001 C CNN
F 3 "~" H 4100 7100 50  0001 C CNN
	1    4100 7100
	0    1    1    0   
$EndComp
$Comp
L Jumper:Jumper_3_Open JP?
U 1 1
P 3500 7100
F 0 "JP?" V 3454 7187 50  0000 L CNN
F 1 "A5" V 3545 7187 50  0000 L CNN
F 2 "" H 3500 7100 50  0001 C CNN
F 3 "~" H 3500 7100 50  0001 C CNN
	1    3500 7100
	0    1    1    0   
$EndComp
$Comp
L power:GND #PWR?
U 1 1
P 5000 7450
F 0 "#PWR?" H 5000 7200 50  0001 C CNN
F 1 "GND" H 5005 7277 50  0000 C CNN
F 2 "" H 5000 7450 50  0001 C CNN
F 3 "" H 5000 7450 50  0001 C CNN
	1    5000 7450
	-1   0    0    -1  
$EndComp
Wire Wire Line
	3500 7350 3500 7400
Wire Wire Line
	3500 7400 4100 7400
Wire Wire Line
	6550 7400 6550 7350
Wire Wire Line
	5000 7450 5000 7400
Connection ~ 5000 7400
Wire Wire Line
	5000 7400 5350 7400
Wire Wire Line
	4700 7400 4700 7350
Connection ~ 4700 7400
Wire Wire Line
	4700 7400 5000 7400
Wire Wire Line
	4100 7400 4100 7350
Connection ~ 4100 7400
Wire Wire Line
	4100 7400 4700 7400
Wire Wire Line
	5350 7400 5350 7350
Connection ~ 5350 7400
Wire Wire Line
	5350 7400 5950 7400
Wire Wire Line
	5950 7400 5950 7350
Connection ~ 5950 7400
Wire Wire Line
	5950 7400 6550 7400
$Comp
L power:+3.3V #PWR?
U 1 1
P 5000 6750
F 0 "#PWR?" H 5000 6600 50  0001 C CNN
F 1 "+3.3V" H 5000 6900 50  0000 C CNN
F 2 "" H 5000 6750 50  0001 C CNN
F 3 "" H 5000 6750 50  0001 C CNN
	1    5000 6750
	1    0    0    -1  
$EndComp
Wire Wire Line
	3500 6850 3500 6800
Wire Wire Line
	3500 6800 4100 6800
Wire Wire Line
	6550 6800 6550 6850
Wire Wire Line
	5950 6850 5950 6800
Connection ~ 5950 6800
Wire Wire Line
	5950 6800 6550 6800
Wire Wire Line
	5350 6850 5350 6800
Connection ~ 5350 6800
Wire Wire Line
	5350 6800 5950 6800
Wire Wire Line
	5000 6800 5000 6750
Connection ~ 5000 6800
Wire Wire Line
	5000 6800 5350 6800
Wire Wire Line
	4700 6850 4700 6800
Connection ~ 4700 6800
Wire Wire Line
	4700 6800 5000 6800
Wire Wire Line
	4100 6850 4100 6800
Connection ~ 4100 6800
Wire Wire Line
	4100 6800 4700 6800
Wire Wire Line
	6400 7100 6250 7100
Wire Wire Line
	5800 7100 5650 7100
Wire Wire Line
	5200 7100 5050 7100
Wire Wire Line
	4550 7100 4400 7100
Wire Wire Line
	3800 7100 3950 7100
Wire Wire Line
	3350 7100 3200 7100
Text Label 3200 7100 0    50   ~ 0
A0
Text Label 3800 7100 0    50   ~ 0
A1
Text Label 4400 7100 0    50   ~ 0
A2
Text Label 5050 7100 0    50   ~ 0
A3
Text Label 5650 7100 0    50   ~ 0
A4
Text Label 6250 7100 0    50   ~ 0
A5
$Comp
L power:GND #PWR?
U 1 1
P 5300 4650
F 0 "#PWR?" H 5300 4400 50  0001 C CNN
F 1 "GND" H 5305 4477 50  0000 C CNN
F 2 "" H 5300 4650 50  0001 C CNN
F 3 "" H 5300 4650 50  0001 C CNN
	1    5300 4650
	-1   0    0    -1  
$EndComp
Wire Wire Line
	5300 4650 5300 4400
Wire Wire Line
	5300 4400 5200 4400
Wire Wire Line
	5200 5100 5350 5100
Wire Wire Line
	5200 5200 5350 5200
Wire Wire Line
	5200 5300 5350 5300
Wire Wire Line
	5200 5400 5350 5400
Wire Wire Line
	5200 5500 5350 5500
Wire Wire Line
	5200 5600 5350 5600
Text Label 5350 5100 2    50   ~ 0
A0
Text Label 5350 5200 2    50   ~ 0
A1
Text Label 5350 5300 2    50   ~ 0
A2
Text Label 5350 5400 2    50   ~ 0
A3
Text Label 5350 5500 2    50   ~ 0
A4
Text Label 5350 5600 2    50   ~ 0
A5
$Comp
L power:+5V #PWR?
U 1 1
P 9800 900
F 0 "#PWR?" H 9800 750 50  0001 C CNN
F 1 "+5V" H 9815 1073 50  0000 C CNN
F 2 "" H 9800 900 50  0001 C CNN
F 3 "" H 9800 900 50  0001 C CNN
	1    9800 900 
	1    0    0    -1  
$EndComp
$EndSCHEMATC
